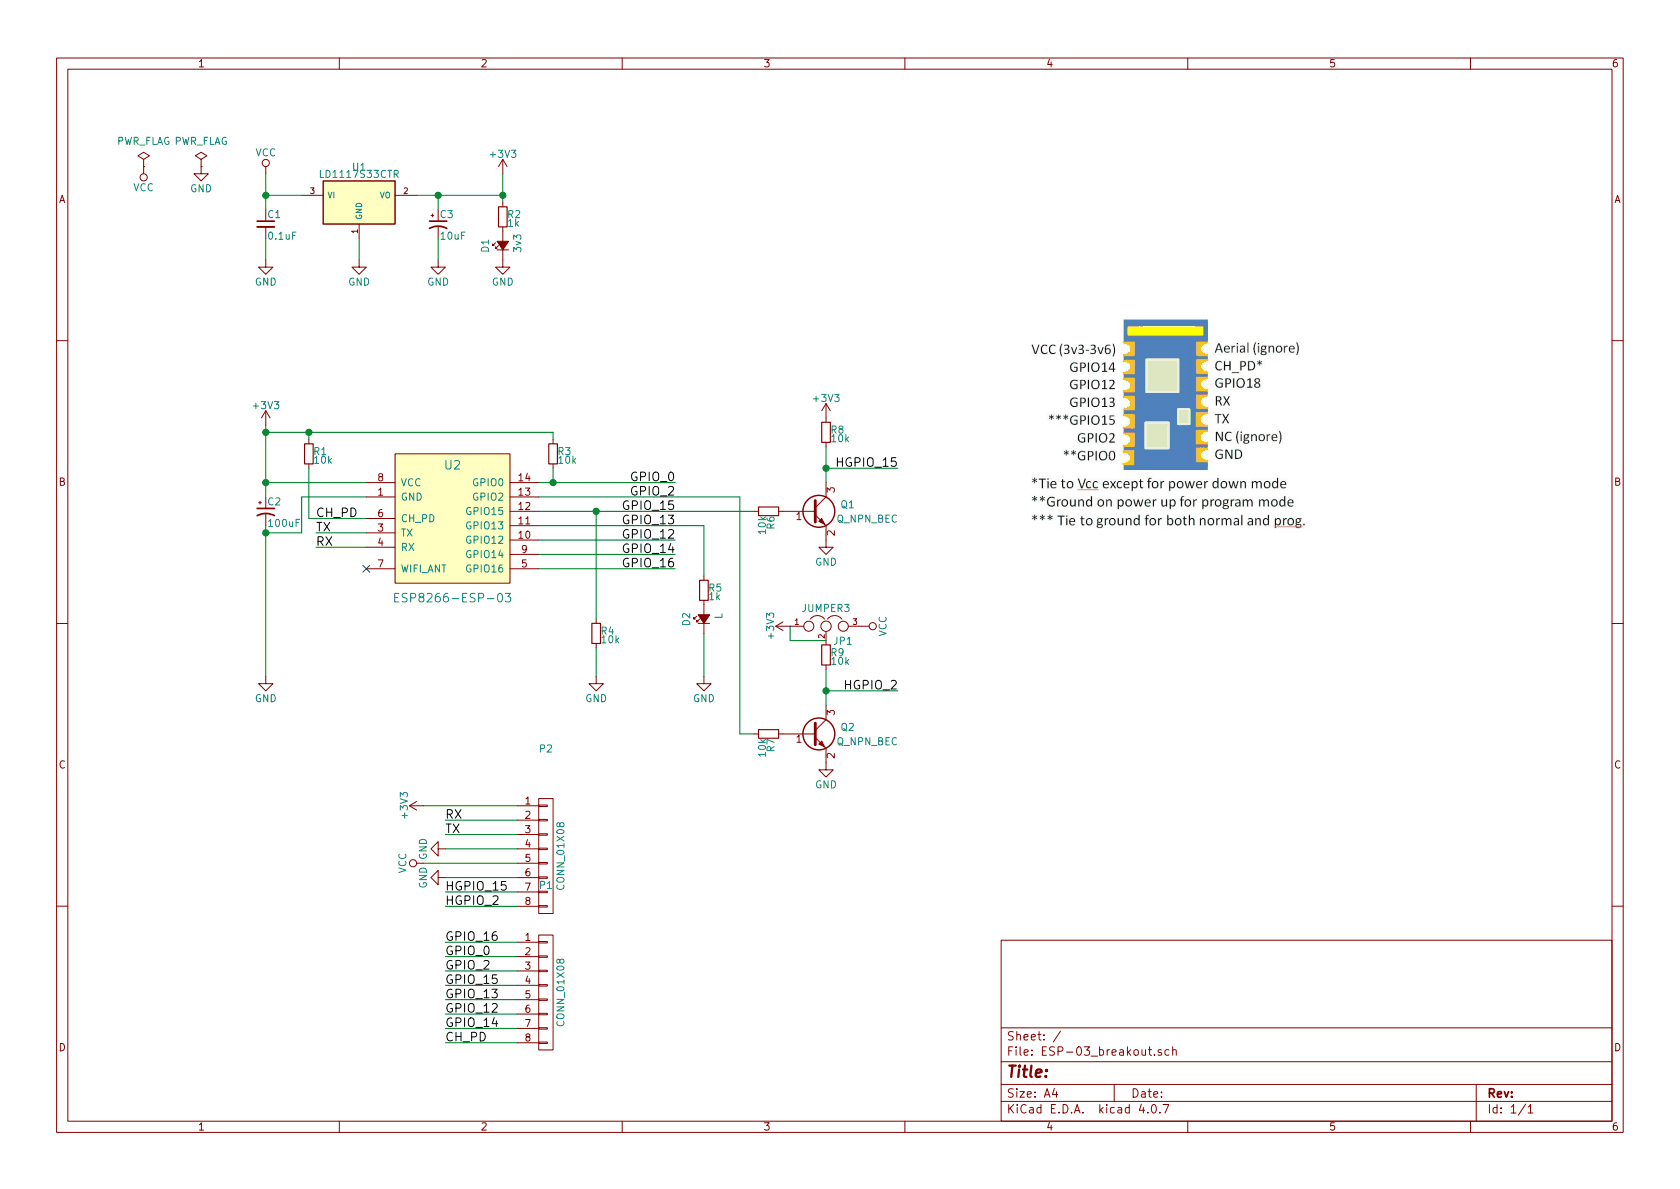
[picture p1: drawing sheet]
EESchema Schematic File Version 2
LIBS:power
LIBS:device
LIBS:transistors
LIBS:conn
LIBS:linear
LIBS:regul
LIBS:74xx
LIBS:cmos4000
LIBS:adc-dac
LIBS:memory
LIBS:xilinx
LIBS:microcontrollers
LIBS:dsp
LIBS:microchip
LIBS:analog_switches
LIBS:motorola
LIBS:texas
LIBS:intel
LIBS:audio
LIBS:interface
LIBS:digital-audio
LIBS:philips
LIBS:display
LIBS:cypress
LIBS:siliconi
LIBS:opto
LIBS:atmel
LIBS:contrib
LIBS:valves
LIBS:esp8266-esp-03
LIBS:ESP-03_breakout-cache
EELAYER 25 0
EELAYER END
$Descr A4 11693 8268
encoding utf-8
Sheet 1 1
Title ""
Date ""
Rev ""
Comp ""
Comment1 ""
Comment2 ""
Comment3 ""
Comment4 ""
$EndDescr
$Comp
L VCC #PWR01
U 1 1
P 1000 1150
F 0 "#PWR01" H 1000 1000 50  0001 C CNN
F 1 "VCC" H 1000 1300 50  0000 C CNN
F 2 "" H 1000 1150 50  0000 C CNN
F 3 "" H 1000 1150 50  0000 C CNN
	1    1000 1150
	-1   0    0    1   
$EndComp
$Comp
L +3V3 #PWR02
U 1 1
P 3500 1200
F 0 "#PWR02" H 3500 1050 50  0001 C CNN
F 1 "+3V3" H 3500 1340 50  0000 C CNN
F 2 "" H 3500 1200 50  0000 C CNN
F 3 "" H 3500 1200 50  0000 C CNN
	1    3500 1200
	1    0    0    -1  
$EndComp
$Comp
L ESP8266-ESP-03 U2
U 1 1
P 3150 3950
F 0 "U2" H 3150 4675 60  0000 C CNN
F 1 "ESP8266-ESP-03" H 3150 3750 60  0000 C CNN
F 2 "footprints:ESP8266-ESP-03" H 3050 4850 60  0001 C CNN
F 3 "" H 3150 3950 60  0000 C CNN
	1    3150 3950
	1    0    0    -1  
$EndComp
$Comp
L LD1117S33CTR U1
U 1 1
P 2500 1400
F 0 "U1" H 2500 1650 50  0000 C CNN
F 1 "LD1117S33CTR" H 2500 1600 50  0000 C CNN
F 2 "footprints:TO-252-2" H 2500 1500 50  0001 C CNN
F 3 "" H 2500 1400 50  0000 C CNN
	1    2500 1400
	1    0    0    -1  
$EndComp
$Comp
L C_Small C1
U 1 1
P 1850 1550
F 0 "C1" H 1860 1620 50  0000 L CNN
F 1 "0.1uF" H 1860 1470 50  0000 L CNN
F 2 "footprints:C_0805" H 1850 1550 50  0001 C CNN
F 3 "" H 1850 1550 50  0000 C CNN
	1    1850 1550
	1    0    0    -1  
$EndComp
$Comp
L CP1_Small C2
U 1 1
P 1850 3550
F 0 "C2" H 1860 3620 50  0000 L CNN
F 1 "100uF" H 1860 3470 50  0000 L CNN
F 2 "footprints:CP_Tantalum_Case-B_EIA-3528-21_Reflow" H 1850 3550 50  0001 C CNN
F 3 "" H 1850 3550 50  0000 C CNN
	1    1850 3550
	1    0    0    -1  
$EndComp
$Comp
L CP1_Small C3
U 1 1
P 3050 1550
F 0 "C3" H 3060 1620 50  0000 L CNN
F 1 "10uF" H 3060 1470 50  0000 L CNN
F 2 "footprints:CP_Tantalum_Case-S_EIA-3216-12_Reflow" H 3050 1550 50  0001 C CNN
F 3 "" H 3050 1550 50  0000 C CNN
	1    3050 1550
	1    0    0    -1  
$EndComp
Wire Wire Line
	2900 1350 3500 1350
Wire Wire Line
	3500 1200 3500 1400
Wire Wire Line
	3050 1350 3050 1450
Connection ~ 3050 1350
$Comp
L GND #PWR03
U 1 1
P 3050 1800
F 0 "#PWR03" H 3050 1550 50  0001 C CNN
F 1 "GND" H 3050 1650 50  0000 C CNN
F 2 "" H 3050 1800 50  0000 C CNN
F 3 "" H 3050 1800 50  0000 C CNN
	1    3050 1800
	1    0    0    -1  
$EndComp
Wire Wire Line
	3050 1650 3050 1800
$Comp
L GND #PWR04
U 1 1
P 2500 1800
F 0 "#PWR04" H 2500 1550 50  0001 C CNN
F 1 "GND" H 2500 1650 50  0000 C CNN
F 2 "" H 2500 1800 50  0000 C CNN
F 3 "" H 2500 1800 50  0000 C CNN
	1    2500 1800
	1    0    0    -1  
$EndComp
Wire Wire Line
	2500 1650 2500 1800
Wire Wire Line
	1850 3350 2550 3350
Wire Wire Line
	1850 2950 1850 3450
$Comp
L GND #PWR05
U 1 1
P 1850 4700
F 0 "#PWR05" H 1850 4450 50  0001 C CNN
F 1 "GND" H 1850 4550 50  0000 C CNN
F 2 "" H 1850 4700 50  0000 C CNN
F 3 "" H 1850 4700 50  0000 C CNN
	1    1850 4700
	1    0    0    -1  
$EndComp
Wire Wire Line
	1850 3650 1850 4700
Wire Wire Line
	2550 3450 2100 3450
Wire Wire Line
	2100 3450 2100 3700
Wire Wire Line
	2100 3700 1850 3700
Connection ~ 1850 3700
NoConn ~ 2550 3950
Wire Wire Line
	2550 3700 2200 3700
Wire Wire Line
	2550 3800 2200 3800
Text Label 2200 3700 0    60   ~ 0
TX
Text Label 2200 3800 0    60   ~ 0
RX
Wire Wire Line
	3750 3350 4700 3350
Wire Wire Line
	3750 3450 5150 3450
Wire Wire Line
	3750 3550 5250 3550
Wire Wire Line
	3750 3650 4900 3650
Wire Wire Line
	3750 3750 4700 3750
Wire Wire Line
	3750 3850 4700 3850
Wire Wire Line
	3750 3950 4700 3950
$Comp
L +3V3 #PWR06
U 1 1
P 1850 2950
F 0 "#PWR06" H 1850 2800 50  0001 C CNN
F 1 "+3V3" H 1850 3090 50  0000 C CNN
F 2 "" H 1850 2950 50  0000 C CNN
F 3 "" H 1850 2950 50  0000 C CNN
	1    1850 2950
	1    0    0    -1  
$EndComp
Connection ~ 1850 3350
Wire Wire Line
	1850 1200 1850 1450
Wire Wire Line
	1850 1650 1850 1800
$Comp
L GND #PWR07
U 1 1
P 1850 1800
F 0 "#PWR07" H 1850 1550 50  0001 C CNN
F 1 "GND" H 1850 1650 50  0000 C CNN
F 2 "" H 1850 1800 50  0000 C CNN
F 3 "" H 1850 1800 50  0000 C CNN
	1    1850 1800
	1    0    0    -1  
$EndComp
Connection ~ 1850 1350
$Comp
L Led_Small D1
U 1 1
P 3500 1700
F 0 "D1" H 3450 1825 50  0000 L CNN
F 1 "3v3" H 3450 1600 50  0000 L CNN
F 2 "footprints:LED_0805" V 3500 1700 50  0001 C CNN
F 3 "" V 3500 1700 50  0000 C CNN
	1    3500 1700
	0    -1   -1   0   
$EndComp
$Comp
L R_Small R2
U 1 1
P 3500 1500
F 0 "R2" H 3530 1520 50  0000 L CNN
F 1 "1k" H 3530 1460 50  0000 L CNN
F 2 "footprints:R_0805" H 3500 1500 50  0001 C CNN
F 3 "" H 3500 1500 50  0000 C CNN
	1    3500 1500
	1    0    0    -1  
$EndComp
$Comp
L GND #PWR08
U 1 1
P 3500 1800
F 0 "#PWR08" H 3500 1550 50  0001 C CNN
F 1 "GND" H 3500 1650 50  0000 C CNN
F 2 "" H 3500 1800 50  0000 C CNN
F 3 "" H 3500 1800 50  0000 C CNN
	1    3500 1800
	1    0    0    -1  
$EndComp
Connection ~ 3500 1350
$Comp
L Led_Small D2
U 1 1
P 4900 4300
F 0 "D2" H 4850 4425 50  0000 L CNN
F 1 "L" H 4900 4200 50  0000 L CNN
F 2 "footprints:LED_0805" V 4900 4300 50  0001 C CNN
F 3 "" V 4900 4300 50  0000 C CNN
	1    4900 4300
	0    -1   -1   0   
$EndComp
$Comp
L R_Small R5
U 1 1
P 4900 4100
F 0 "R5" H 4930 4120 50  0000 L CNN
F 1 "1k" H 4930 4060 50  0000 L CNN
F 2 "footprints:R_0805" H 4900 4100 50  0001 C CNN
F 3 "" H 4900 4100 50  0000 C CNN
	1    4900 4100
	1    0    0    -1  
$EndComp
$Comp
L GND #PWR09
U 1 1
P 4900 4700
F 0 "#PWR09" H 4900 4450 50  0001 C CNN
F 1 "GND" H 4900 4550 50  0000 C CNN
F 2 "" H 4900 4700 50  0000 C CNN
F 3 "" H 4900 4700 50  0000 C CNN
	1    4900 4700
	1    0    0    -1  
$EndComp
Wire Wire Line
	4900 3650 4900 4000
Text Label 4700 3650 2    60   ~ 0
GPIO_13
Text Label 4700 3550 2    60   ~ 0
GPIO_15
Text Label 4700 3750 2    60   ~ 0
GPIO_12
Text Label 4700 3850 2    60   ~ 0
GPIO_14
Text Label 4700 3950 2    60   ~ 0
GPIO_16
Text Label 4700 3450 2    60   ~ 0
GPIO_2
Text Label 4700 3350 2    60   ~ 0
GPIO_0
$Comp
L R_Small R1
U 1 1
P 2150 3150
F 0 "R1" H 2180 3170 50  0000 L CNN
F 1 "10k" H 2180 3110 50  0000 L CNN
F 2 "footprints:R_0805" H 2150 3150 50  0001 C CNN
F 3 "" H 2150 3150 50  0000 C CNN
	1    2150 3150
	1    0    0    -1  
$EndComp
$Comp
L R_Small R3
U 1 1
P 3850 3150
F 0 "R3" H 3880 3170 50  0000 L CNN
F 1 "10k" H 3880 3110 50  0000 L CNN
F 2 "footprints:R_0805" H 3850 3150 50  0001 C CNN
F 3 "" H 3850 3150 50  0000 C CNN
	1    3850 3150
	1    0    0    -1  
$EndComp
$Comp
L R_Small R4
U 1 1
P 4150 4400
F 0 "R4" H 4180 4420 50  0000 L CNN
F 1 "10k" H 4180 4360 50  0000 L CNN
F 2 "footprints:R_0805" H 4150 4400 50  0001 C CNN
F 3 "" H 4150 4400 50  0000 C CNN
	1    4150 4400
	1    0    0    -1  
$EndComp
Wire Wire Line
	2150 3050 2150 3000
Wire Wire Line
	1850 3000 3850 3000
Connection ~ 1850 3000
Text Label 2200 3600 0    60   ~ 0
CH_PD
Connection ~ 3850 3350
Wire Wire Line
	3850 3000 3850 3050
Connection ~ 2150 3000
Wire Wire Line
	4150 4300 4150 3550
Connection ~ 4150 3550
$Comp
L GND #PWR010
U 1 1
P 4150 4700
F 0 "#PWR010" H 4150 4450 50  0001 C CNN
F 1 "GND" H 4150 4550 50  0000 C CNN
F 2 "" H 4150 4700 50  0000 C CNN
F 3 "" H 4150 4700 50  0000 C CNN
	1    4150 4700
	1    0    0    -1  
$EndComp
Wire Wire Line
	4150 4500 4150 4700
$Comp
L CONN_01X08 P1
U 1 1
P 3800 6900
F 0 "P1" H 3800 7650 50  0000 C CNN
F 1 "CONN_01X08" V 3900 6900 50  0000 C CNN
F 2 "footprints:Pin_Header_Straight_1x08" H 3800 6900 50  0001 C CNN
F 3 "" H 3800 6900 50  0000 C CNN
	1    3800 6900
	1    0    0    -1  
$EndComp
Wire Wire Line
	3600 5900 3100 5900
Wire Wire Line
	3600 6100 3100 6100
Wire Wire Line
	3600 5600 2950 5600
Wire Wire Line
	3600 7250 3100 7250
Wire Wire Line
	3600 6650 3100 6650
Wire Wire Line
	3600 6750 3100 6750
Wire Wire Line
	3600 6850 3100 6850
Wire Wire Line
	3600 6950 3100 6950
Wire Wire Line
	3600 7050 3100 7050
Wire Wire Line
	3600 7150 3100 7150
Wire Wire Line
	3600 6550 3100 6550
Wire Wire Line
	3600 6000 2950 6000
Wire Wire Line
	3600 5700 3100 5700
Wire Wire Line
	3600 5800 3100 5800
$Comp
L VCC #PWR011
U 1 1
P 2950 6000
F 0 "#PWR011" H 2950 5850 50  0001 C CNN
F 1 "VCC" H 2950 6150 50  0000 C CNN
F 2 "" H 2950 6000 50  0000 C CNN
F 3 "" H 2950 6000 50  0000 C CNN
	1    2950 6000
	0    -1   -1   0   
$EndComp
$Comp
L +3V3 #PWR012
U 1 1
P 2950 5600
F 0 "#PWR012" H 2950 5450 50  0001 C CNN
F 1 "+3V3" H 2950 5740 50  0000 C CNN
F 2 "" H 2950 5600 50  0000 C CNN
F 3 "" H 2950 5600 50  0000 C CNN
	1    2950 5600
	0    -1   -1   0   
$EndComp
Text Label 3100 7250 0    60   ~ 0
CH_PD
Text Label 3100 6650 0    60   ~ 0
GPIO_0
Text Label 3100 6750 0    60   ~ 0
GPIO_2
Text Label 3100 6850 0    60   ~ 0
GPIO_15
Text Label 3100 6950 0    60   ~ 0
GPIO_13
Text Label 3100 7050 0    60   ~ 0
GPIO_12
Text Label 3100 7150 0    60   ~ 0
GPIO_14
Text Label 3100 6550 0    60   ~ 0
GPIO_16
Text Label 3100 5700 0    60   ~ 0
RX
Text Label 3100 5800 0    60   ~ 0
TX
$Comp
L GND #PWR013
U 1 1
P 3100 5900
F 0 "#PWR013" H 3100 5650 50  0001 C CNN
F 1 "GND" H 3100 5750 50  0000 C CNN
F 2 "" H 3100 5900 50  0000 C CNN
F 3 "" H 3100 5900 50  0000 C CNN
	1    3100 5900
	0    1    1    0   
$EndComp
$Comp
L GND #PWR014
U 1 1
P 3100 6100
F 0 "#PWR014" H 3100 5850 50  0001 C CNN
F 1 "GND" H 3100 5950 50  0000 C CNN
F 2 "" H 3100 6100 50  0000 C CNN
F 3 "" H 3100 6100 50  0000 C CNN
	1    3100 6100
	0    1    1    0   
$EndComp
$Comp
L PWR_FLAG #FLG015
U 1 1
P 1000 1150
F 0 "#FLG015" H 1000 1245 50  0001 C CNN
F 1 "PWR_FLAG" H 1000 1330 50  0000 C CNN
F 2 "" H 1000 1150 50  0000 C CNN
F 3 "" H 1000 1150 50  0000 C CNN
	1    1000 1150
	1    0    0    -1  
$EndComp
Wire Wire Line
	4900 4400 4900 4700
$Comp
L PWR_FLAG #FLG016
U 1 1
P 1400 1150
F 0 "#FLG016" H 1400 1245 50  0001 C CNN
F 1 "PWR_FLAG" H 1400 1330 50  0000 C CNN
F 2 "" H 1400 1150 50  0000 C CNN
F 3 "" H 1400 1150 50  0000 C CNN
	1    1400 1150
	1    0    0    -1  
$EndComp
$Comp
L GND #PWR017
U 1 1
P 1400 1150
F 0 "#PWR017" H 1400 900 50  0001 C CNN
F 1 "GND" H 1400 1000 50  0000 C CNN
F 2 "" H 1400 1150 50  0000 C CNN
F 3 "" H 1400 1150 50  0000 C CNN
	1    1400 1150
	1    0    0    -1  
$EndComp
$Comp
L VCC #PWR018
U 1 1
P 1850 1200
F 0 "#PWR018" H 1850 1050 50  0001 C CNN
F 1 "VCC" H 1850 1350 50  0000 C CNN
F 2 "" H 1850 1200 50  0000 C CNN
F 3 "" H 1850 1200 50  0000 C CNN
	1    1850 1200
	1    0    0    -1  
$EndComp
Wire Wire Line
	1850 1350 2100 1350
$Comp
L Q_NPN_BEC Q1
U 1 1
P 5650 3550
F 0 "Q1" H 5950 3600 50  0000 R CNN
F 1 "Q_NPN_BEC" H 6250 3500 50  0000 R CNN
F 2 "footprints:SOT-23" H 5850 3650 50  0001 C CNN
F 3 "" H 5650 3550 50  0000 C CNN
	1    5650 3550
	1    0    0    -1  
$EndComp
$Comp
L +3V3 #PWR019
U 1 1
P 5750 2900
F 0 "#PWR019" H 5750 2750 50  0001 C CNN
F 1 "+3V3" H 5750 3040 50  0000 C CNN
F 2 "" H 5750 2900 50  0000 C CNN
F 3 "" H 5750 2900 50  0000 C CNN
	1    5750 2900
	1    0    0    -1  
$EndComp
$Comp
L GND #PWR020
U 1 1
P 5750 3750
F 0 "#PWR020" H 5750 3500 50  0001 C CNN
F 1 "GND" H 5750 3600 50  0000 C CNN
F 2 "" H 5750 3750 50  0000 C CNN
F 3 "" H 5750 3750 50  0000 C CNN
	1    5750 3750
	1    0    0    -1  
$EndComp
$Comp
L R_Small R8
U 1 1
P 5750 3000
F 0 "R8" H 5780 3020 50  0000 L CNN
F 1 "10k" H 5780 2960 50  0000 L CNN
F 2 "footprints:R_0805" H 5750 3000 50  0001 C CNN
F 3 "" H 5750 3000 50  0000 C CNN
	1    5750 3000
	1    0    0    -1  
$EndComp
Wire Wire Line
	5750 3100 5750 3350
Wire Wire Line
	5750 3250 6250 3250
Connection ~ 5750 3250
Text Label 6250 3250 2    60   ~ 0
HGPIO_15
$Comp
L R_Small R6
U 1 1
P 5350 3550
F 0 "R6" H 5380 3570 50  0000 L CNN
F 1 "10k" H 5380 3510 50  0000 L CNN
F 2 "footprints:R_0805" H 5350 3550 50  0001 C CNN
F 3 "" H 5350 3550 50  0000 C CNN
	1    5350 3550
	0    1    1    0   
$EndComp
$Comp
L CONN_01X08 P2
U 1 1
P 3800 5950
F 0 "P2" H 3800 6700 50  0000 C CNN
F 1 "CONN_01X08" V 3900 5950 50  0000 C CNN
F 2 "footprints:Pin_Header_Straight_1x08" H 3800 5950 50  0001 C CNN
F 3 "" H 3800 5950 50  0000 C CNN
	1    3800 5950
	1    0    0    -1  
$EndComp
Wire Wire Line
	3600 6200 3100 6200
Wire Wire Line
	3600 6300 3100 6300
Text Label 3100 6200 0    60   ~ 0
HGPIO_15
Text Label 3100 6300 0    60   ~ 0
HGPIO_2
$Comp
L Q_NPN_BEC Q2
U 1 1
P 5650 5100
F 0 "Q2" H 5950 5150 50  0000 R CNN
F 1 "Q_NPN_BEC" H 6250 5050 50  0000 R CNN
F 2 "footprints:SOT-23" H 5850 5200 50  0001 C CNN
F 3 "" H 5650 5100 50  0000 C CNN
	1    5650 5100
	1    0    0    -1  
$EndComp
$Comp
L +3V3 #PWR021
U 1 1
P 5500 4350
F 0 "#PWR021" H 5500 4200 50  0001 C CNN
F 1 "+3V3" H 5500 4490 50  0000 C CNN
F 2 "" H 5500 4350 50  0000 C CNN
F 3 "" H 5500 4350 50  0000 C CNN
	1    5500 4350
	0    -1   -1   0   
$EndComp
$Comp
L GND #PWR022
U 1 1
P 5750 5300
F 0 "#PWR022" H 5750 5050 50  0001 C CNN
F 1 "GND" H 5750 5150 50  0000 C CNN
F 2 "" H 5750 5300 50  0000 C CNN
F 3 "" H 5750 5300 50  0000 C CNN
	1    5750 5300
	1    0    0    -1  
$EndComp
$Comp
L R_Small R9
U 1 1
P 5750 4550
F 0 "R9" H 5780 4570 50  0000 L CNN
F 1 "10k" H 5780 4510 50  0000 L CNN
F 2 "footprints:R_0805" H 5750 4550 50  0001 C CNN
F 3 "" H 5750 4550 50  0000 C CNN
	1    5750 4550
	1    0    0    -1  
$EndComp
Wire Wire Line
	5750 4650 5750 4900
Wire Wire Line
	5750 4800 6250 4800
Connection ~ 5750 4800
Text Label 6250 4800 2    60   ~ 0
HGPIO_2
$Comp
L R_Small R7
U 1 1
P 5350 5100
F 0 "R7" H 5380 5120 50  0000 L CNN
F 1 "10k" H 5380 5060 50  0000 L CNN
F 2 "footprints:R_0805" H 5350 5100 50  0001 C CNN
F 3 "" H 5350 5100 50  0000 C CNN
	1    5350 5100
	0    1    1    0   
$EndComp
Wire Wire Line
	5150 3450 5150 5100
Wire Wire Line
	5150 5100 5250 5100
Wire Wire Line
	2150 3250 2150 3600
Wire Wire Line
	2150 3600 2550 3600
Wire Wire Line
	3850 3250 3850 3350
$Comp
L JUMPER3 JP1
U 1 1
P 5750 4350
F 0 "JP1" H 5800 4250 50  0000 L CNN
F 1 "JUMPER3" H 5750 4450 50  0000 C BNN
F 2 "footprints:SMD-solder-bridge-3pin" H 5750 4350 50  0001 C CNN
F 3 "" H 5750 4350 50  0000 C CNN
	1    5750 4350
	1    0    0    -1  
$EndComp
Wire Wire Line
	5500 4350 5500 4450
Wire Wire Line
	5500 4450 5750 4450
$Comp
L VCC #PWR023
U 1 1
P 6000 4350
F 0 "#PWR023" H 6000 4200 50  0001 C CNN
F 1 "VCC" H 6000 4500 50  0000 C CNN
F 2 "" H 6000 4350 50  0000 C CNN
F 3 "" H 6000 4350 50  0000 C CNN
	1    6000 4350
	0    1    1    0   
$EndComp
$EndSCHEMATC
